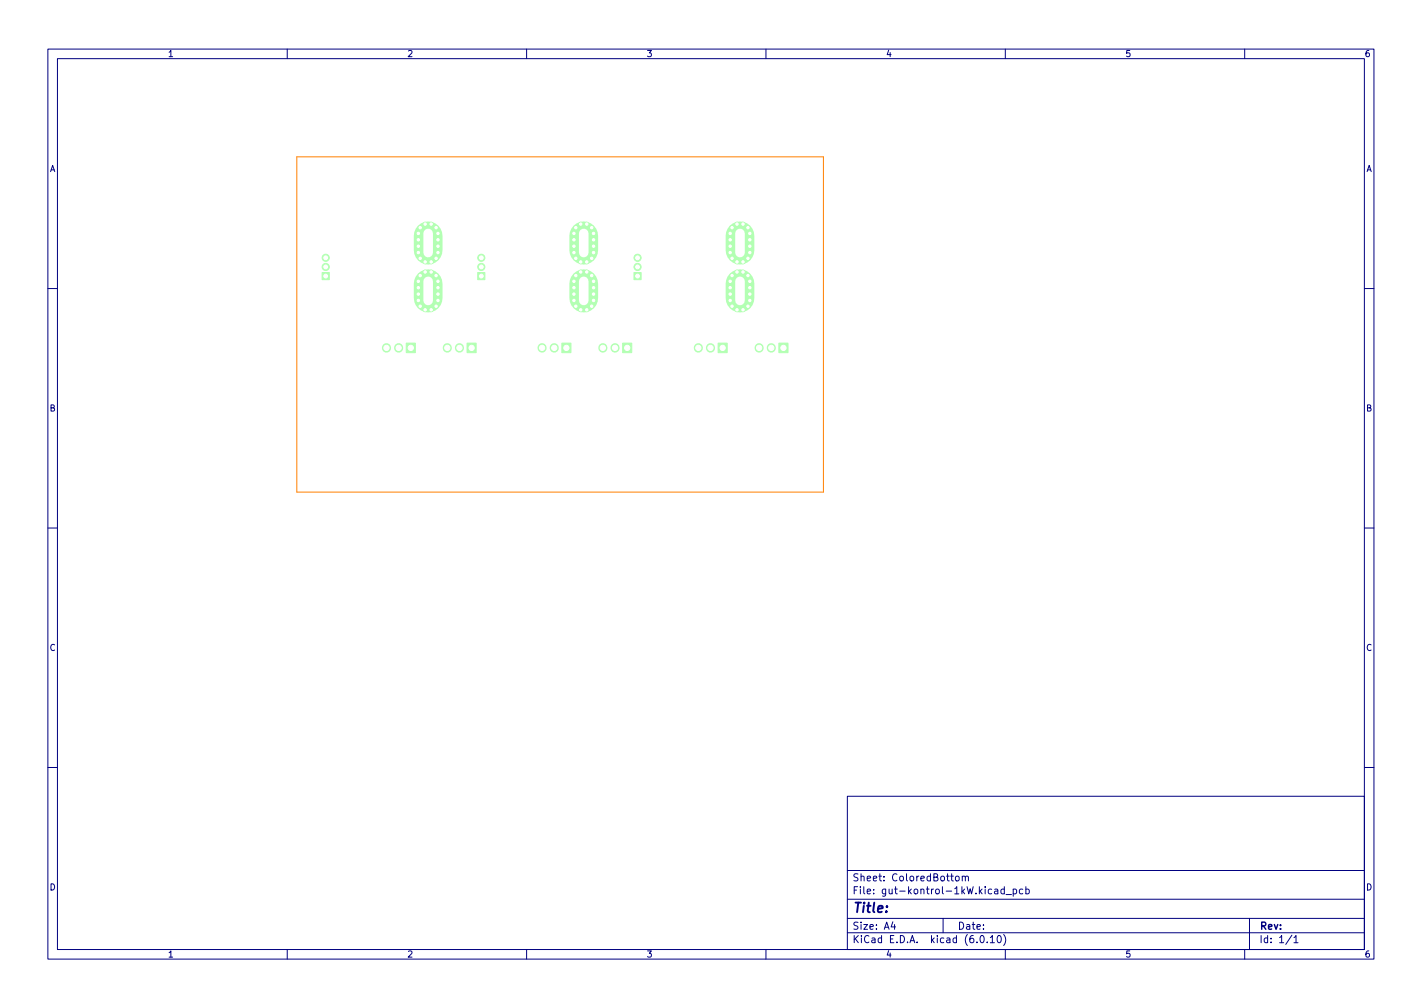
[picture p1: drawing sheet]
<svg xmlns="http://www.w3.org/2000/svg" width="297mm" height="210mm" viewBox="0 0 297 210" stroke-linecap="round" stroke-linejoin="round" font-family="sans-serif">
<g fill="none" stroke="#000080" stroke-width=".21">
<path d="M10 10.2h277v190.1h-277zM12 12.2h273v186.1h-273zM60 10.2v2M110 10.2v2M160 10.2v2M210 10.2v2M260 10.2v2M10 60.2h2M285 60.2h2M10 110.2h2M285 110.2h2M10 160.2h2"/>
<path d="M177 166.3h108v32h-108zM285 160.2h2M60 198.3v2M110 198.3v2M160 198.3v2M177 194.8h108M177 191.8h108M177 187.8h108M177 181.8h108M186.5 192.5l-.4 1h1M186.9 193v1M197 191.8v3"/>
<path d="M199.6 183.1l.3-.2 .4 .2 .1 .5-.2 .3h-.3l-.3-.1zM201 183.1l.2-.2 .4 .1v.9M201 182.9v1M201.6 183.1l.3-.2 .3 .1 .1 .9M204.9 195.4l.2-.1a.8 .8 0 0 1 .5 .8 .8 .8 0 0 1-.5 .7 1 1 0 0 1-.2-1.4zM206.2 196.7v.1M206.9 195.8l.4-.5v1.5M206.9 196.8h.8M207.8 185.7h.6v.9M208.4 186l-.5 .1-.2 .2 .2 .3h.5M208.5 195.4l.1-.1a.8 .8 0 0 1 .6 .8 .8 .8 0 0 1-.6 .7 1 1 0 0 1-.1-1.4zM209.6 195.1a1.72 1.72 0 0 1 0 2.3"/>
<path d="M209.8 185.7l-.4-.1-.3 .3 .1 .7h.6M209.8 185.1v1.5M210 198.3v2M210.1 186.8h1.2M211.6 185.7l.5-.1 .3 .3-.2 .7h-.6M211.6 185.6v1.5M213.6 185.7l-.4-.1-.3 .3 .2 .7h.5M214.3 185.7l.4-.1 .3 .3-.1 .7h-.6M214.3 185.1v1.5M260 198.3v2M261 191.8v6.5M269.9 195.3l-1.3 1.9"/>
<path d="M270.3 195.8l.4-.5v1.5M270.3 196.8h.8"/>
</g>
<g fill="#b3ffb3" stroke="#b3ffb3" stroke-width=".21">
<path d="M84.9 71.6h1.9v2h-1.9z"/>
<path d="M97.6 71.6h1.9v2h-1.9z"/>
<path d="M67.3 56.9h1.5v1.5h-1.5z"/>
<path d="M130.1 71.6h1.9v2h-1.9z"/>
<path d="M117.4 71.6h1.9v2h-1.9z"/>
<path d="M99.8 56.9h1.5v1.5h-1.5z"/>
<path d="M132.4 56.9h1.5v1.5h-1.5z"/>
<path d="M162.7 71.6h1.9v2h-1.9z"/>
<path d="M150 71.6h1.9v2h-1.9z"/>
<circle cx="68" cy="55.7" r=".75"/>
<circle cx="68" cy="53.8" r=".75"/>
<circle cx="87.4" cy="50.1" r=".4"/>
<circle cx="90.1" cy="46.8" r=".4"/>
<circle cx="87.8" cy="53.9" r=".4"/>
<circle cx="91.1" cy="53.9" r=".4"/>
<circle cx="90.1" cy="54.7" r=".4"/>
<circle cx="88.8" cy="54.7" r=".4"/>
<circle cx="91.5" cy="51.4" r=".4"/>
<circle cx="87.4" cy="48.7" r=".4"/>
<circle cx="88.8" cy="46.8" r=".4"/>
<circle cx="87.8" cy="47.5" r=".4"/>
<circle cx="91.5" cy="52.7" r=".4"/>
<circle cx="91.1" cy="47.5" r=".4"/>
<circle cx="91.5" cy="50.1" r=".4"/>
<circle cx="87.4" cy="52.7" r=".4"/>
<circle cx="87.4" cy="51.4" r=".4"/>
<circle cx="91.5" cy="48.7" r=".4"/>
<circle cx="91.5" cy="58.7" r=".4"/>
<circle cx="90.1" cy="56.8" r=".4"/>
<circle cx="87.4" cy="61.4" r=".4"/>
<circle cx="88.8" cy="64.7" r=".4"/>
<circle cx="91.5" cy="61.4" r=".4"/>
<circle cx="87.4" cy="62.7" r=".4"/>
<circle cx="88.8" cy="56.8" r=".4"/>
<circle cx="87.8" cy="63.9" r=".4"/>
<circle cx="87.8" cy="57.5" r=".4"/>
<circle cx="87.4" cy="60.1" r=".4"/>
<circle cx="91.1" cy="63.9" r=".4"/>
<circle cx="87.4" cy="58.7" r=".4"/>
<circle cx="91.5" cy="62.7" r=".4"/>
<circle cx="91.5" cy="60.1" r=".4"/>
<circle cx="90.1" cy="64.7" r=".4"/>
<circle cx="91.1" cy="57.5" r=".4"/>
<circle cx="100.5" cy="55.7" r=".75"/>
<circle cx="100.5" cy="53.8" r=".75"/>
<circle cx="119.9" cy="50.1" r=".4"/>
<circle cx="122.6" cy="46.8" r=".4"/>
<circle cx="120.3" cy="53.9" r=".4"/>
<circle cx="123.6" cy="53.9" r=".4"/>
<circle cx="122.6" cy="54.7" r=".4"/>
<circle cx="121.3" cy="54.7" r=".4"/>
<circle cx="124" cy="51.4" r=".4"/>
<circle cx="119.9" cy="48.7" r=".4"/>
<circle cx="121.3" cy="46.8" r=".4"/>
<circle cx="120.3" cy="47.5" r=".4"/>
<circle cx="124" cy="52.7" r=".4"/>
<circle cx="123.6" cy="47.5" r=".4"/>
<circle cx="124" cy="50.1" r=".4"/>
<circle cx="119.9" cy="52.7" r=".4"/>
<circle cx="119.9" cy="51.4" r=".4"/>
<circle cx="124" cy="48.7" r=".4"/>
<circle cx="124" cy="58.7" r=".4"/>
<circle cx="122.6" cy="56.8" r=".4"/>
<circle cx="119.9" cy="61.4" r=".4"/>
<circle cx="121.3" cy="64.7" r=".4"/>
<circle cx="124" cy="61.4" r=".4"/>
<circle cx="119.9" cy="62.7" r=".4"/>
<circle cx="121.3" cy="56.8" r=".4"/>
<circle cx="120.3" cy="63.9" r=".4"/>
<circle cx="120.3" cy="57.5" r=".4"/>
<circle cx="119.9" cy="60.1" r=".4"/>
<circle cx="123.6" cy="63.9" r=".4"/>
<circle cx="119.9" cy="58.7" r=".4"/>
<circle cx="124" cy="62.7" r=".4"/>
<circle cx="124" cy="60.1" r=".4"/>
<circle cx="122.6" cy="64.7" r=".4"/>
<circle cx="123.6" cy="57.5" r=".4"/>
<circle cx="133.2" cy="55.7" r=".75"/>
<circle cx="133.2" cy="53.8" r=".75"/>
<circle cx="152.5" cy="50.1" r=".4"/>
<circle cx="155.2" cy="46.8" r=".4"/>
<circle cx="152.9" cy="53.9" r=".4"/>
<circle cx="156.2" cy="53.9" r=".4"/>
<circle cx="155.2" cy="54.7" r=".4"/>
<circle cx="153.9" cy="54.7" r=".4"/>
<circle cx="156.6" cy="51.4" r=".4"/>
<circle cx="152.5" cy="48.7" r=".4"/>
<circle cx="153.9" cy="46.8" r=".4"/>
<circle cx="152.9" cy="47.5" r=".4"/>
<circle cx="156.6" cy="52.7" r=".4"/>
<circle cx="156.2" cy="47.5" r=".4"/>
<circle cx="156.6" cy="50.1" r=".4"/>
<circle cx="152.5" cy="52.7" r=".4"/>
<circle cx="152.5" cy="51.4" r=".4"/>
<circle cx="156.6" cy="48.7" r=".4"/>
<circle cx="156.6" cy="58.7" r=".4"/>
<circle cx="155.2" cy="56.8" r=".4"/>
<circle cx="152.5" cy="61.4" r=".4"/>
<circle cx="153.9" cy="64.7" r=".4"/>
<circle cx="156.6" cy="61.4" r=".4"/>
<circle cx="152.5" cy="62.7" r=".4"/>
<circle cx="153.9" cy="56.8" r=".4"/>
<circle cx="152.9" cy="63.9" r=".4"/>
<circle cx="152.9" cy="57.5" r=".4"/>
<circle cx="152.5" cy="60.1" r=".4"/>
<circle cx="156.2" cy="63.9" r=".4"/>
<circle cx="152.5" cy="58.7" r=".4"/>
<circle cx="156.6" cy="62.7" r=".4"/>
<circle cx="156.6" cy="60.1" r=".4"/>
<circle cx="155.2" cy="64.7" r=".4"/>
<circle cx="156.2" cy="57.5" r=".4"/>
</g>
<path d="M80.7 72.6v.1M83.3 72.6v.1M93.4 72.6v.1M96 72.6v.1M113.2 72.6v.1M115.8 72.6v.1M125.9 72.6v.1M128.5 72.6v.1M145.9 72.6v.1M148.4 72.6v.1M158.6 72.6v.1M161.1 72.6v.1" fill="none" stroke="#b3ffb3" stroke-width="1.9"/>
<path d="M89.4 49.2v3M89.4 59.2v3M121.9 49.2v3M121.9 59.2v3M154.6 49.2v3M154.6 59.2v3" fill="none" stroke="#b3ffb3" stroke-width="6"/>
<g fill="#fff" stroke="#fff" stroke-width=".21">
<circle cx="89.4" cy="39.7" r="1.6"/>
<circle cx="85.8" cy="72.6" r=".55"/>
<circle cx="83.3" cy="72.6" r=".55"/>
<circle cx="80.7" cy="72.6" r=".55"/>
<circle cx="98.5" cy="72.6" r=".55"/>
<circle cx="96" cy="72.6" r=".55"/>
<circle cx="93.4" cy="72.6" r=".55"/>
<circle cx="68" cy="57.6" r=".4"/>
<circle cx="68" cy="55.7" r=".4"/>
<circle cx="68" cy="53.8" r=".4"/>
<circle cx="87.4" cy="50.1" r=".25"/>
<circle cx="90.1" cy="46.8" r=".25"/>
<circle cx="87.8" cy="53.9" r=".25"/>
<circle cx="91.1" cy="53.9" r=".25"/>
<circle cx="90.1" cy="54.7" r=".25"/>
<circle cx="88.8" cy="54.7" r=".25"/>
<circle cx="91.5" cy="51.4" r=".25"/>
<circle cx="87.4" cy="48.7" r=".25"/>
<circle cx="88.8" cy="46.8" r=".25"/>
<circle cx="87.8" cy="47.5" r=".25"/>
<circle cx="91.5" cy="52.7" r=".25"/>
<circle cx="91.1" cy="47.5" r=".25"/>
<circle cx="91.5" cy="50.1" r=".25"/>
<circle cx="87.4" cy="52.7" r=".25"/>
<circle cx="87.4" cy="51.4" r=".25"/>
<circle cx="91.5" cy="48.7" r=".25"/>
<circle cx="91.5" cy="58.7" r=".25"/>
<circle cx="90.1" cy="56.8" r=".25"/>
<circle cx="87.4" cy="61.4" r=".25"/>
<circle cx="88.8" cy="64.7" r=".25"/>
<circle cx="91.5" cy="61.4" r=".25"/>
<circle cx="87.4" cy="62.7" r=".25"/>
<circle cx="88.8" cy="56.8" r=".25"/>
<circle cx="87.8" cy="63.9" r=".25"/>
<circle cx="87.8" cy="57.5" r=".25"/>
<circle cx="87.4" cy="60.1" r=".25"/>
<circle cx="91.1" cy="63.9" r=".25"/>
<circle cx="87.4" cy="58.7" r=".25"/>
<circle cx="91.5" cy="62.7" r=".25"/>
<circle cx="91.5" cy="60.1" r=".25"/>
<circle cx="90.1" cy="64.7" r=".25"/>
<circle cx="91.1" cy="57.5" r=".25"/>
<circle cx="131" cy="72.6" r=".55"/>
<circle cx="128.5" cy="72.6" r=".55"/>
<circle cx="125.9" cy="72.6" r=".55"/>
<circle cx="121.9" cy="39.7" r="1.6"/>
<circle cx="118.3" cy="72.6" r=".55"/>
<circle cx="115.8" cy="72.6" r=".55"/>
<circle cx="113.2" cy="72.6" r=".55"/>
<circle cx="100.5" cy="57.6" r=".4"/>
<circle cx="100.5" cy="55.7" r=".4"/>
<circle cx="100.5" cy="53.8" r=".4"/>
<circle cx="119.9" cy="50.1" r=".25"/>
<circle cx="122.6" cy="46.8" r=".25"/>
<circle cx="120.3" cy="53.9" r=".25"/>
<circle cx="123.6" cy="53.9" r=".25"/>
<circle cx="122.6" cy="54.7" r=".25"/>
<circle cx="121.3" cy="54.7" r=".25"/>
<circle cx="124" cy="51.4" r=".25"/>
<circle cx="119.9" cy="48.7" r=".25"/>
<circle cx="121.3" cy="46.8" r=".25"/>
<circle cx="120.3" cy="47.5" r=".25"/>
<circle cx="124" cy="52.7" r=".25"/>
<circle cx="123.6" cy="47.5" r=".25"/>
<circle cx="124" cy="50.1" r=".25"/>
<circle cx="119.9" cy="52.7" r=".25"/>
<circle cx="119.9" cy="51.4" r=".25"/>
<circle cx="124" cy="48.7" r=".25"/>
<circle cx="124" cy="58.7" r=".25"/>
<circle cx="122.6" cy="56.8" r=".25"/>
<circle cx="119.9" cy="61.4" r=".25"/>
<circle cx="121.3" cy="64.7" r=".25"/>
<circle cx="124" cy="61.4" r=".25"/>
<circle cx="119.9" cy="62.7" r=".25"/>
<circle cx="121.3" cy="56.8" r=".25"/>
<circle cx="120.3" cy="63.9" r=".25"/>
<circle cx="120.3" cy="57.5" r=".25"/>
<circle cx="119.9" cy="60.1" r=".25"/>
<circle cx="123.6" cy="63.9" r=".25"/>
<circle cx="119.9" cy="58.7" r=".25"/>
<circle cx="124" cy="62.7" r=".25"/>
<circle cx="124" cy="60.1" r=".25"/>
<circle cx="122.6" cy="64.7" r=".25"/>
<circle cx="123.6" cy="57.5" r=".25"/>
<circle cx="133.2" cy="57.6" r=".4"/>
<circle cx="133.2" cy="55.7" r=".4"/>
<circle cx="133.2" cy="53.8" r=".4"/>
<circle cx="152.5" cy="50.1" r=".25"/>
<circle cx="155.2" cy="46.8" r=".25"/>
<circle cx="152.9" cy="53.9" r=".25"/>
<circle cx="156.2" cy="53.9" r=".25"/>
<circle cx="155.2" cy="54.7" r=".25"/>
<circle cx="153.9" cy="54.7" r=".25"/>
<circle cx="156.6" cy="51.4" r=".25"/>
<circle cx="152.5" cy="48.7" r=".25"/>
<circle cx="153.9" cy="46.8" r=".25"/>
<circle cx="152.9" cy="47.5" r=".25"/>
<circle cx="156.6" cy="52.7" r=".25"/>
<circle cx="156.2" cy="47.5" r=".25"/>
<circle cx="156.6" cy="50.1" r=".25"/>
<circle cx="152.5" cy="52.7" r=".25"/>
<circle cx="152.5" cy="51.4" r=".25"/>
<circle cx="156.6" cy="48.7" r=".25"/>
<circle cx="156.6" cy="58.7" r=".25"/>
<circle cx="155.2" cy="56.8" r=".25"/>
<circle cx="152.5" cy="61.4" r=".25"/>
<circle cx="153.9" cy="64.7" r=".25"/>
<circle cx="156.6" cy="61.4" r=".25"/>
<circle cx="152.5" cy="62.7" r=".25"/>
<circle cx="153.9" cy="56.8" r=".25"/>
<circle cx="152.9" cy="63.9" r=".25"/>
<circle cx="152.9" cy="57.5" r=".25"/>
<circle cx="152.5" cy="60.1" r=".25"/>
<circle cx="156.2" cy="63.9" r=".25"/>
<circle cx="152.5" cy="58.7" r=".25"/>
<circle cx="156.6" cy="62.7" r=".25"/>
<circle cx="156.6" cy="60.1" r=".25"/>
<circle cx="155.2" cy="64.7" r=".25"/>
<circle cx="156.2" cy="57.5" r=".25"/>
<circle cx="154.5" cy="39.7" r="1.6"/>
<circle cx="163.7" cy="72.6" r=".55"/>
<circle cx="161.1" cy="72.6" r=".55"/>
<circle cx="158.6" cy="72.6" r=".55"/>
<circle cx="151" cy="72.6" r=".55"/>
<circle cx="148.4" cy="72.6" r=".55"/>
<circle cx="145.9" cy="72.6" r=".55"/>
</g>
<path d="M89.4 48.7v4M89.4 58.7v4M121.9 48.7v4M121.9 58.7v4M154.6 48.7v4M154.6 58.7v4" fill="none" stroke="#fff" stroke-width="2"/>
<path d="M62 32.7h110v70h-110z" fill="none" stroke="#ff8000" stroke-width=".21"/>
<text font-size="2.8" fill="#000080" x="178" y="190.6">Title:</text>
<g font-size="2.1" fill="#000080">
<text x="178" y="184">Sheet: ColoredBottom</text>
<text x="178" y="186.7">File: gut-kontrol-1kW.kicad_pcb</text>
<text x="178" y="196.9">KiCad E.D.A. kicad (6.0.10)</text>
<text x="178" y="194.1">Size: A4</text>
<text x="200" y="194.1">Date:</text>
<text x="263" y="194.1">Rev:</text>
<text x="263" y="196.9">Id: 1/1</text>
</g>
<g font-size="1.8" fill="#000080">
<text x="35" y="11.9">1</text>
<text x="85" y="11.9">2</text>
<text x="135" y="11.9">3</text>
<text x="185" y="11.9">4</text>
<text x="235" y="11.9">5</text>
<text x="285" y="11.9">6</text>
<text x="10.3" y="35.9">A</text>
<text x="285.3" y="35.9">A</text>
<text x="10.3" y="85.9">B</text>
<text x="285.3" y="85.9">B</text>
<text x="10.3" y="135.9">C</text>
<text x="285.3" y="135.9">C</text>
<text x="10.3" y="185.9">D</text>
<text x="285.3" y="185.9">D</text>
<text x="35" y="199.9">1</text>
<text x="85" y="199.9">2</text>
<text x="135" y="199.9">3</text>
<text x="185" y="199.9">4</text>
<text x="235" y="199.9">5</text>
<text x="285" y="199.9">6</text>
</g>
</svg>
